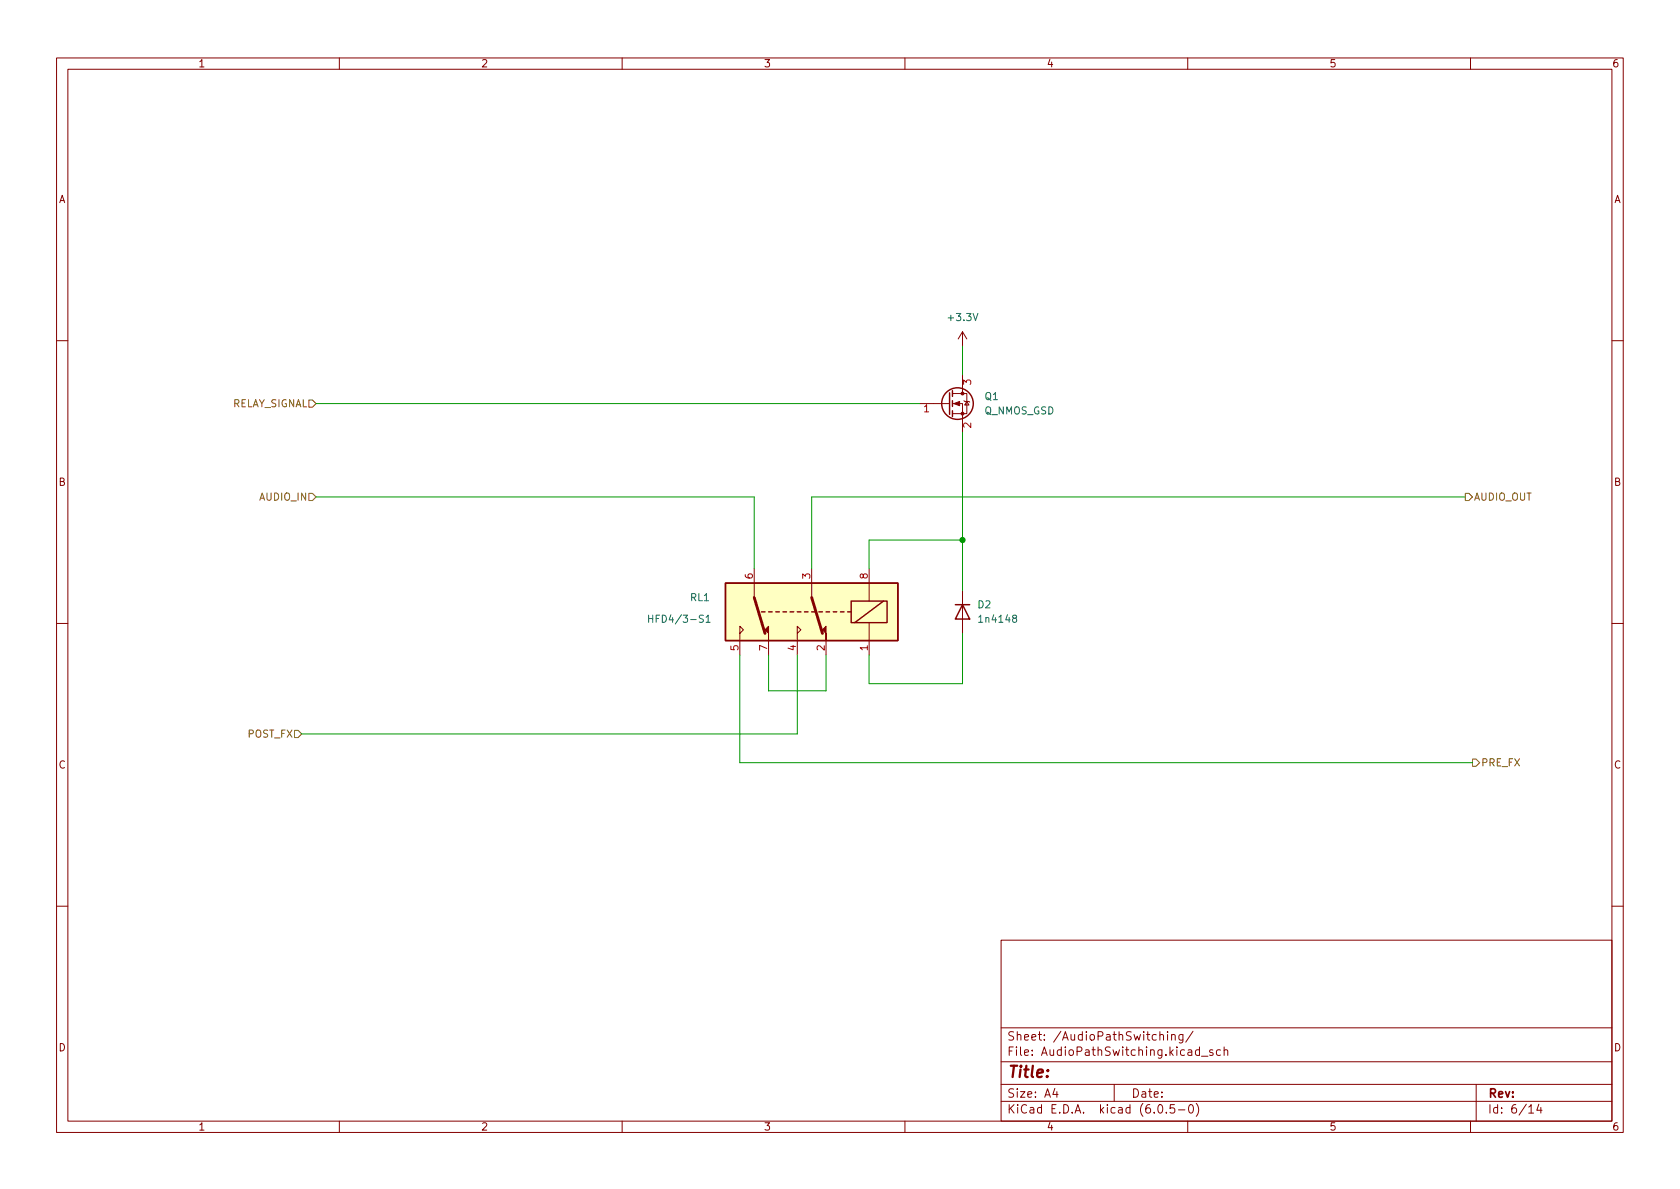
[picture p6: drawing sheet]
<svg xmlns="http://www.w3.org/2000/svg" width="297mm" height="210mm" viewBox="0 0 297 210" stroke-linecap="round" stroke-linejoin="round" font-family="sans-serif">
<g fill="none" stroke="#840000" stroke-width=".18">
<path d="M10 10.2h277v190.1h-277zM12 12.2h273v186.1h-273zM60 10.2v2M110 10.2v2M160 10.2v2M210 10.2v2M260 10.2v2M170.2 58.7v2.5M170.2 58.7l-.8 1.2M170.2 58.7l.7 1.2M10 60.2h2M162.6 71.4h5.3"/>
<path d="M168.4 71.4h1.8v5M168.4 69.6h2.5v3.5h-2.5M170.2 66.3v3.3M170.4 70.9l.2 .1h.7l.1 .1M170.9 71l.4 .6h-.7zM285 60.2h2M10 110.2h2M130.8 112l.6-.6-.6-.7v5.1M133.3 100.6v5.1M135.9 113.3v2.5M141 112l.6-.6-.6-.7v5.1M143.5 100.6v5.1"/>
<path d="M146 113.3v2.5M153.7 100.6v5.7M153.7 110.1v5.7M170.2 104.4v7.6M285 110.2h2M10 160.2h2M177 166.3h108v32h-108zM285 160.2h2M60 198.3v2M110 198.3v2M160 198.3v2M177 194.8h108"/>
<path d="M177 191.8h108M177 187.8h108M177 181.8h108M186.5 192.5l-.4 1h1M186.9 193v1M197 191.8v3M204.9 195.4l.2-.1a.81 .81 0 0 1 .6 .7 .81 .81 0 0 1-.3 .8h-.2a.81 .81 0 0 1-.6-.6 .81 .81 0 0 1 .3-.8zM205.1 183.1l.2-.2 .3 .1 .1 .9M206.2 196.7v.1M206.4 182.4v.2M206.4 182.9v1M207.1 183.1l.3-.2 .3 .1 .1 .9"/>
<path d="M207.1 182.9v1M207.6 195.3h-.7v.7l.2-.1 .5 .1 .1 .2-.1 .5-.2 .1-.5-.1M208.4 196.3h1.1M209.1 182.9v1.2l-.2 .3h-.4M209.1 183l-.4-.1-.3 .3v.4l.2 .3h.5M210 198.3v2M210.4 195.4l.1-.1a.81 .81 0 0 1 .6 .7 .81 .81 0 0 1-.3 .8h-.2a.81 .81 0 0 1-.5-.6 .81 .81 0 0 1 .3-.8zM210.9 182.4l-1.3 1.9M211.5 195.1a1.72 1.72 0 0 1 0 2.3M212.1 185.7l-.5-.1-.2 .3v.4l.1 .3h.6M212.1 185.1v1.5M212.4 186.8h1.2"/>
<path d="M214.4 185.7l-.3-.1-.2 .2v.3l.5 .1v.4h-.5M215.8 185.7l-.4-.1-.3 .3v.4l.1 .3h.6M216.4 185.8l.2-.2 .4 .1 .1 .9M216.4 185.1v1.5M260 198.3v2M261 191.8v6.5M270.3 195.8l.4-.5v1.5M270.3 196.8h.9M272.1 195.3l-.4 1h.9M272.4 195.8v1"/>
</g>
<g fill="none" stroke="#840000" stroke-width=".25">
<path d="M167.9 69.5v3.8M168.4 69.1v1M168.4 70.9v1M168.4 72.6v1.1M128.3 103.1h30.4v10.2h-30.4zM134.6 108.2h.7M135.9 108.2h.6M137.2 108.2h.6M138.4 108.2h.7M139.7 108.2h.6M141 108.2h.6M142.2 108.2h.7"/>
<path d="M143.5 108.2h.6M144.8 108.2h.6M146 108.2h.7M147.3 108.2h.7M148.6 108.2h.6M149.9 108.2h.6M150.5 106.3h6.3v3.8h-6.3zM156.2 106.3l-5.1 3.8M168.9 106.9h2.5M170.2 106.9l1.2 2.6h-2.5z"/>
<circle cx="169.3" cy="71.4" r="2.79"/>
</g>
<path d="M128.3 103.1h30.4v10.2h-30.4z" fill="#ffffc2" stroke="#ffffc2" stroke-width=".18"/>
<path d="M133.3 105.7l2 6.3M143.5 105.7l1.9 6.3" fill="none" stroke="#840000" stroke-width=".51"/>
<g fill="#840000" stroke="#840000" stroke-width=".18">
<path d="M145.4 111.4l.6-.7v2.6v-1.3z"/>
<path d="M135.3 111.4l.6-.7v2.6v-1.3z"/>
<path d="M168.7 71.4l1-.4v.7z"/>
<circle cx="170.2" cy="73.1" r=".25"/>
<circle cx="170.2" cy="69.6" r=".25"/>
</g>
<path d="M114.7 108.8v1.2M114.7 109.4h.7M124.8 109.1l.4-.3v1.2M124.8 110h.8" fill="none" stroke="#006464" stroke-width=".18"/>
<path d="M54.6 70.7h.6l.7 .7-.7 .6h-.6zM54.6 87.2h.6l.7 .7-.7 .6h-.6zM259.1 87.2h.6l.6 .7-.6 .6h-.6zM52.1 129.2h.6l.6 .6-.6 .6h-.6zM260.3 134.2h.7l.6 .7-.6 .6h-.7z" fill="none" stroke="#725600" stroke-width=".18"/>
<path d="M55.9 71.4h106.7M170.2 61.2v5.1M170.2 76.4v28M55.9 87.9h77.4v12.7M170.2 95.5h-16.5v5.1M259.1 87.9h-115.6v12.7M130.8 115.8v19.1h129.5M135.9 115.8v6.4h10.1v-6.4M141 115.8v14h-87.7M170.2 112v8.9h-16.5v-5.1" fill="none" stroke="#009600" stroke-width=".18"/>
<circle cx="170.2" cy="95.5" r=".46" fill="#009600" stroke="#009600" stroke-width=".18"/>
<text font-size="2.8" fill="#840000" x="178" y="190.6">Title:</text>
<g font-size="2.1" fill="#840000">
<text x="178" y="184">Sheet: /AudioPathSwitching/</text>
<text x="178" y="186.7">File: AudioPathSwitching.kicad_sch</text>
<text x="178" y="196.9">KiCad E.D.A. kicad (6.0.5-0)</text>
<text x="178" y="194.1">Size: A4</text>
<text x="200" y="194.1">Date:</text>
<text x="263" y="194.1">Rev:</text>
<text x="263" y="196.9">Id: 6/14</text>
</g>
<g font-size="1.8" fill="#840000">
<text x="35" y="11.9">1</text>
<text x="85" y="11.9">2</text>
<text x="135" y="11.9">3</text>
<text x="185" y="11.9">4</text>
<text x="235" y="11.9">5</text>
<text x="285" y="11.9">6</text>
<text x="10.3" y="35.9">A</text>
<text x="285.3" y="35.9">A</text>
<text x="10.3" y="85.9">B</text>
<text x="285.3" y="85.9">B</text>
<text x="10.3" y="135.9">C</text>
<text x="285.3" y="135.9">C</text>
<text x="10.3" y="185.9">D</text>
<text x="285.3" y="185.9">D</text>
<text x="35" y="199.9">1</text>
<text x="85" y="199.9">2</text>
<text x="135" y="199.9">3</text>
<text x="185" y="199.9">4</text>
<text x="235" y="199.9">5</text>
<text x="285" y="199.9">6</text>
</g>
<g font-size="1.8" fill="#006464">
<text x="167.8" y="56.8">+3.3V</text>
<text x="174.2" y="70.7">Q1</text>
<text x="174" y="73.3">Q_NMOS_GSD</text>
<text x="122.1" y="106.3">RL1</text>
<text x="172.9" y="107.6">D2</text>
<text x="115.7" y="110.1">HFD4/3-S1</text>
<text x="173.4" y="110.1">1n4148</text>
</g>
<g font-size="1.8" fill="#a90000">
<text x="171.7" y="68.1" transform="rotate(-90 171.7 68.1)">3</text>
<text x="163.3" y="72.9">1</text>
<text x="171.7" y="75.7" transform="rotate(-90 171.7 75.7)">2</text>
<text x="133.1" y="102.3" transform="rotate(-90 133.1 102.3)">6</text>
<text x="143.3" y="102.3" transform="rotate(-90 143.3 102.3)">3</text>
<text x="153.4" y="102.3" transform="rotate(-90 153.4 102.3)">8</text>
<text x="130.6" y="115" transform="rotate(-90 130.6 115)">5</text>
<text x="135.6" y="115" transform="rotate(-90 135.6 115)">7</text>
<text x="140.7" y="115" transform="rotate(-90 140.7 115)">4</text>
<text x="145.8" y="115" transform="rotate(-90 145.8 115)">2</text>
<text x="153.4" y="115" transform="rotate(-90 153.4 115)">1</text>
</g>
<g font-size="1.8" fill="#725600">
<text x="40.8" y="72">RELAY_SIGNAL</text>
<text x="46" y="88.5">AUDIO_IN</text>
<text x="260.5" y="88.5">AUDIO_OUT</text>
<text x="43.8" y="130.4">POST_FX</text>
<text x="261.8" y="135.5">PRE_FX</text>
</g>
</svg>
